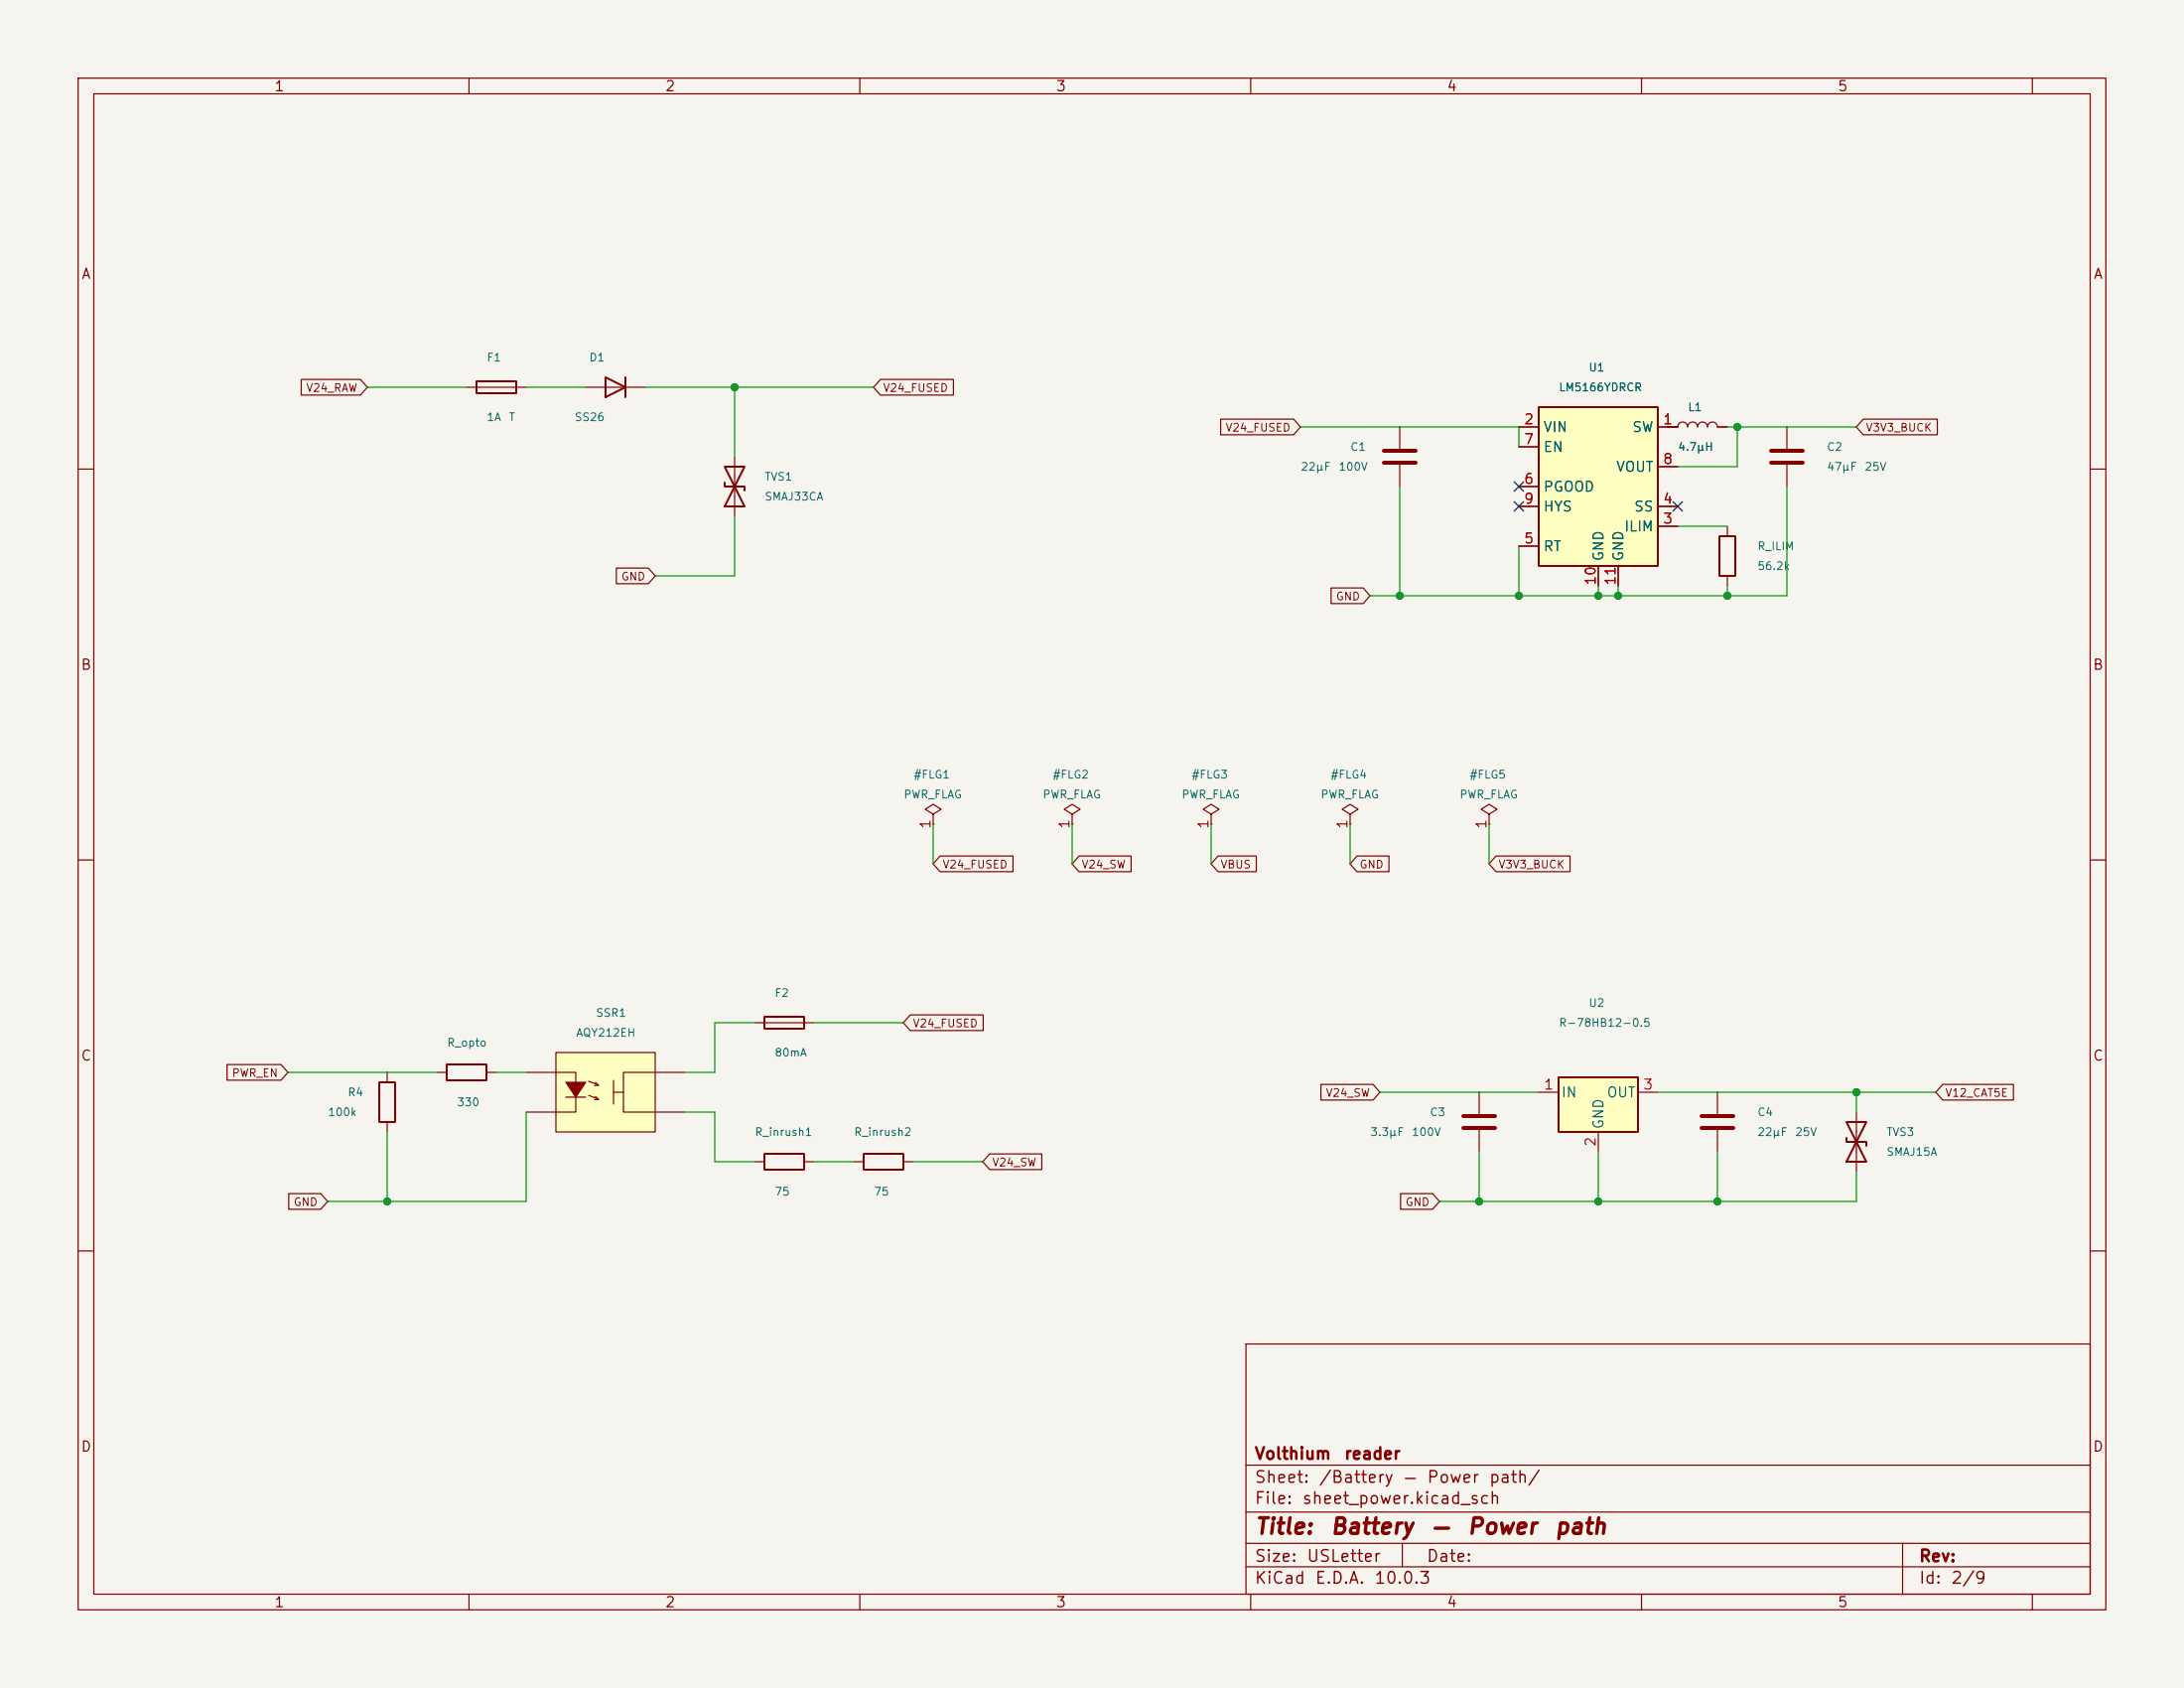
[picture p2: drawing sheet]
<svg xmlns="http://www.w3.org/2000/svg" width="279mm" height="216mm" viewBox="0 0 279 216" stroke-linecap="round" stroke-linejoin="round" font-family="sans-serif">
<path d="M0 0h279.4v215.9h-279.4z" fill="#f5f4ef" stroke="#f5f4ef" stroke-width=".13"/>
<g fill="none" stroke="#840000" stroke-width=".15">
<path d="M10 10h259.4v195.9h-259.4zM12 12h255.4v191.9h-255.4zM60 10v2M110 10v2M160 10v2M210 10v2M260 10v2M59.7 49.5h7.6M74.9 49.5h7.6M179.1 54.6v2.8M179.1 59.4v2.8M213.4 54.6h1.2a.64 .64 0 0 1 .7-.6 .64 .64 0 0 1 .6 .6 .64 .64 0 0 1 .6-.6 .64 .64 0 0 1 .7 .6 .64 .64 0 0 1 .6-.6 .64 .64 0 0 1 .6 .6 .64 .64 0 0 1 .7-.6 .64 .64 0 0 1 .6 .6h1.3"/>
<path d="M228.6 54.6v2.8M228.6 59.4v2.8M10 60h2M221 67.3v1.3M221 73.7v1.2M267.4 60h2M10 110h2M119.4 104.1l1-.6-1-.6-1 .6 1 .6v1.3M119.4 105.4h.1M137.2 104.1l1-.6-1-.6-1.1 .6 1.1 .6v1.3M137.2 105.4h.1M154.9 104.1l1.1-.6-1.1-.6-1 .6 1 .6v1.3"/>
<path d="M154.9 105.4h.1M172.7 104.1l1-.6-1-.6-1 .6 1 .6v1.3M172.7 105.4h.1M190.5 104.1l1-.6-1-.6-1 .6 1 .6v1.3M190.5 105.4h.1M267.4 110h2M189.2 139.7v2.8M189.2 144.5v2.8M10 160h2M159.4 171.9h108v32h-108zM267.4 160h2M159.4 197.4h108"/>
<path d="M159.4 193.4h108M159.4 187.4h108M179.4 197.4v3M243.4 197.4v6.5M60 203.9v2M110 203.9v2M159.4 200.4h108M160 203.9v2M210 203.9v2M260 203.9v2"/>
</g>
<path d="M61 48.8h5v1.5h-5zM77.5 48.3l2.5 1.2-2.5 1.3zM80 48.3v2.5M220 68.6h2v5.1h-2z" fill="none" stroke="#840000" stroke-width=".25"/>
<path d="M177 57.7h4.1M177 59.2h4.1M226.6 57.7h4M226.6 59.2h4M187.2 142.7h4.1M187.2 144.3h4.1" fill="none" stroke="#840000" stroke-width=".51"/>
<path d="M196.8 52.1h15.3v20.3h-15.3z" fill="#ffffc2"/>
<path d="M196.8 52.1h15.3v20.3h-15.3z" fill="none" stroke="#840000" stroke-width=".25"/>
<path d="M194.3 54.6h2.5M194.3 57.2h2.5M212.1 54.6h2.5M212.1 59.7h2.5M194.3 64.8h2.5M194.3 69.9h2.5M194.3 62.2h2.5M204.5 72.4v2.5M207 72.4v2.5M212.1 67.3h2.5M212.1 64.8h2.5" fill="none" stroke="#840000" stroke-width=".15"/>
<path d="M71.1 134.6h12.7v10.2h-12.7z" fill="#ffffc2"/>
<g fill="none" stroke="#840000" stroke-width=".15">
<path d="M94 58.4v7.6M55.9 137.2h1.2M62.2 137.2h1.3M67.3 137.2h6.4v1.2M71.1 134.6h12.7v10.2h-12.7zM75.3 138.3l1.3 .5M76.2 138.4l.4 .4h-.6M78.5 138.2v3M78.5 139.7h1.3M87.6 137.2h-7.8v5h7.8M72.4 140.3h2.5M73.7 140.3v1.9h-6.4"/>
<path d="M75.3 140.1l1.3 .5M76.2 140.3l.4 .3-.6 .1M237.5 142.2v7.7"/>
</g>
<path d="M72.4 138.4h2.5l-1.2 1.9z" fill="#840000" stroke="#840000" stroke-width=".15"/>
<path d="M92.7 59.7h2.5l-2.5 5.1h2.5zM92.7 61.7v.5h2.5v.5M57.1 136.1h5.1v2.1h-5.1zM236.2 143.5h2.6l-2.6 5.1h2.6zM236.2 145.5v.6h2.6v.5" fill="none" stroke="#840000" stroke-width=".25"/>
<path d="M199.4 137.8h10.1v7h-10.1z" fill="#ffffc2"/>
<path d="M48.5 138.4h2v5.1h-2zM97.8 130h5.1v1.6h-5.1zM199.4 137.8h10.1v7h-10.1zM97.8 147.6h5.1v2h-5.1zM110.5 147.6h5.1v2h-5.1z" fill="none" stroke="#840000" stroke-width=".25"/>
<g fill="none" stroke="#840000" stroke-width=".15">
<path d="M38.5 48.5h7.6l.9 1-.9 1h-7.6zM112.6 48.5h9.4v2h-9.4l-.8-1zM156.2 53.6h9.3l.9 1-.9 1h-9.3zM194.3 54.6h2.5M194.3 57.2h2.5M212.1 54.6h2.5M212.1 59.7h2.5M219.7 54.6h1.3M238.4 53.6h9.4v2h-9.4l-.9-1zM78.8 72.7h4.1l.9 1-.9 1h-4.1zM170.3 75.2h4.1l.9 1-.9 1h-4.1zM194.3 64.8h2.5"/>
<path d="M194.3 69.9h2.5M194.3 62.2h2.5M204.5 72.4v2.5M207 72.4v2.5M212.1 67.3h2.5M212.1 64.8h2.5M120.3 109.5h9.3v2h-9.3l-.9-1zM138 109.5h6.7v2h-6.7l-.8-1zM155.8 109.5h4.9v2h-4.9l-.9-1zM173.6 109.5h4.1v2h-4.1l-.9-1zM191.4 109.5h9.5v2h-9.5l-.9-1zM29 136.2h7l.8 1-.8 1h-7z"/>
<path d="M49.5 137.2v1.2M96.5 130.8h7.6M116.4 129.8h9.4v2h-9.4l-.8-1zM169 138.7h6.7l.8 1-.8 1h-6.7zM196.8 139.7h2.6M209.5 139.7h2.6M219.7 139.7v2.8M248.5 138.7h9.1v2h-9.1l-.9-1zM36.9 152.7h4.1l.9 1-.9 1h-4.1zM49.5 143.5v1.3M96.5 148.6h1.3M102.9 148.6h1.2"/>
<path d="M109.2 148.6h1.3M115.6 148.6h1.2M126.6 147.6h6.7v2h-6.7l-.9-1zM179.2 152.7h4.1l.8 1-.8 1h-4.1zM204.5 144.8v2.5M219.7 144.5v2.8"/>
</g>
<path d="M217.7 142.7h4M217.7 144.3h4" fill="none" stroke="#840000" stroke-width=".51"/>
<g fill="none" stroke="#009600" stroke-width=".15">
<path d="M47 49.5h12.7M67.3 49.5h7.6M82.5 49.5h29.3M94 49.5v8.9M166.4 54.6h27.9v2.6M213.4 54.6h1.2M221 54.6h16.5M222.2 54.6v5.1h-7.6M94 66v7.7h-10.2M179.1 62.2v14M194.3 69.9v6.3M204.5 74.9v1.3"/>
<path d="M207 74.9v1.3M214.6 67.3h6.4M221 74.9v1.3M228.6 62.2v14h-53.3M119.4 105.4v5.1M137.2 105.4v5.1M154.9 105.4v5.1M172.7 105.4v5.1M190.5 105.4v5.1M36.8 137.2h19.1M63.5 137.2h3.8M96.5 130.8h-5.1v6.4h-3.8"/>
<path d="M104.1 130.8h11.5M176.5 139.7h20.3M212.1 139.7h35.5M237.5 139.7v2.5M49.5 144.8v8.9M67.3 142.2v11.5h-25.4M87.6 142.2h3.8v6.4h5.1M104.1 148.6h5.1M116.8 148.6h8.9M189.2 147.3v6.4M204.5 147.3v6.4M219.7 147.3v6.4"/>
<path d="M237.5 149.9v3.8h-53.4"/>
</g>
<path d="M193.7 64.2l1.2 1.2M193.7 61.6l1.2 1.2M194.9 64.2l-1.2 1.2M194.9 61.6l-1.2 1.2M214 64.2l1.2 1.2M215.2 64.2l-1.2 1.2" fill="none" stroke="#000084" stroke-width=".15"/>
<g fill="#009600" stroke="#009600" stroke-width=".13">
<circle cx="94" cy="49.5" r=".46"/>
<circle cx="49.5" cy="153.7" r=".46"/>
<circle cx="219.7" cy="153.7" r=".46"/>
<circle cx="237.5" cy="139.7" r=".46"/>
<circle cx="204.5" cy="153.7" r=".46"/>
<circle cx="189.2" cy="153.7" r=".46"/>
<circle cx="221" cy="76.2" r=".46"/>
<circle cx="207" cy="76.2" r=".46"/>
<circle cx="194.3" cy="76.2" r=".46"/>
<circle cx="179.1" cy="76.2" r=".46"/>
<circle cx="222.2" cy="54.6" r=".46"/>
<circle cx="204.5" cy="76.2" r=".46"/>
</g>
<g font-size="2" fill="#840000">
<text x="160.4" y="196.7">Title:</text>
<text x="170.1" y="196.7">Battery</text>
<text x="183" y="196.7">—</text>
<text x="187.6" y="196.7">Power</text>
<text x="198.8" y="196.7">path</text>
</g>
<g font-size="1.5" fill="#840000">
<text x="160.4" y="190">Sheet:</text>
<text x="160.4" y="187">Volthium</text>
<text x="168.6" y="190">/Battery</text>
<text x="171.9" y="187">reader</text>
<text x="179.4" y="190">—</text>
<text x="182.4" y="190">Power</text>
<text x="190.4" y="190">path/</text>
<text x="160.4" y="192.7">File:</text>
<text x="166.5" y="192.7">sheet_power.kicad_sch</text>
<text x="160.4" y="202.9">KiCad</text>
<text x="160.4" y="200.1">Size:</text>
<text x="167.1" y="200.1">USLetter</text>
<text x="168.1" y="202.9">E.D.A.</text>
<text x="175.7" y="202.9">10.0.3</text>
<text x="182.4" y="200.1">Date:</text>
<text x="245.4" y="200.1">Rev:</text>
<text x="245.4" y="202.9">Id:</text>
<text x="249.5" y="202.9">2/9</text>
</g>
<g font-size="1.3" fill="#840000">
<text x="35" y="12">1</text>
<text x="85" y="12">2</text>
<text x="135" y="12">3</text>
<text x="185" y="12">4</text>
<text x="235" y="12">5</text>
<text x="10.3" y="36">A</text>
<text x="267.7" y="36">A</text>
<text x="10.3" y="86">B</text>
<text x="267.7" y="86">B</text>
<text x="10.3" y="136">C</text>
<text x="267.7" y="136">C</text>
<text x="10.3" y="186">D</text>
<text x="267.7" y="186">D</text>
<text x="35" y="205.9">1</text>
<text x="85" y="205.9">2</text>
<text x="135" y="205.9">3</text>
<text x="185" y="205.9">4</text>
<text x="235" y="205.9">5</text>
</g>
<g font-size="1.3" fill="#a90000">
<text x="194.9" y="54.6">2</text>
<text x="194.9" y="57.1">7</text>
<text x="212.7" y="54.6">1</text>
<text x="212.7" y="59.7">8</text>
<text x="194.9" y="62.2">6</text>
<text x="194.9" y="64.7">9</text>
<text x="212.7" y="64.7">4</text>
<text x="194.9" y="69.8">5</text>
<text x="212.7" y="67.3">3</text>
<text x="204.4" y="75" transform="rotate(-90 204.4 75)">10</text>
<text x="207" y="75" transform="rotate(-90 207 75)">11</text>
<text x="119.4" y="106.1" transform="rotate(-90 119.4 106.1)">1</text>
<text x="137.1" y="106.1" transform="rotate(-90 137.1 106.1)">1</text>
<text x="154.9" y="106.1" transform="rotate(-90 154.9 106.1)">1</text>
<text x="172.7" y="106.1" transform="rotate(-90 172.7 106.1)">1</text>
<text x="190.5" y="106.1" transform="rotate(-90 190.5 106.1)">1</text>
<text x="197.4" y="139.7">1</text>
<text x="210.1" y="139.7">3</text>
<text x="204.4" y="146.8" transform="rotate(-90 204.4 146.8)">2</text>
</g>
<g font-size="1.3" fill="#006464">
<text x="197.4" y="55.6">VIN</text>
<text x="197.4" y="58.1">EN</text>
<text x="208.7" y="55.6">SW</text>
<text x="197.4" y="63.2">PGOOD</text>
<text x="197.4" y="65.7">HYS</text>
<text x="206.7" y="60.7">VOUT</text>
<text x="209" y="65.7">SS</text>
<text x="197.4" y="70.8">RT</text>
<text x="205.4" y="71.9" transform="rotate(-90 205.4 71.9)">GND</text>
<text x="207.7" y="68.3">ILIM</text>
<text x="208" y="71.9" transform="rotate(-90 208 71.9)">GND</text>
<text x="199.6" y="140.7">IN</text>
<text x="205.5" y="140.7">OUT</text>
<text x="205.4" y="144.5" transform="rotate(-90 205.4 144.5)">GND</text>
</g>
<g font-size="1" fill="#006464">
<text x="62.2" y="46.5">F1</text>
<text x="75.3" y="46.5">D1</text>
<text x="203.2" y="47.8">U1</text>
<text x="199.3" y="50.3">LM5166YDRCR</text>
<text x="215.9" y="52.8">L1</text>
<text x="62.2" y="54.1">1A</text>
<text x="65" y="54.1">T</text>
<text x="73.4" y="54.1">SS26</text>
<text x="172.7" y="57.9">C1</text>
<text x="214.6" y="57.9">4.7µH</text>
<text x="233.6" y="57.9">C2</text>
<text x="97.7" y="61.7">TVS1</text>
<text x="97.7" y="64.3">SMAJ33CA</text>
<text x="166.3" y="60.5">22µF</text>
<text x="171.2" y="60.5">100V</text>
<text x="233.6" y="60.5">47µF</text>
<text x="238.5" y="60.5">25V</text>
<text x="224.7" y="70.6">R_ILIM</text>
<text x="224.7" y="73.2">56.2k</text>
<text x="116.8" y="99.8">#FLG1</text>
<text x="134.6" y="99.8">#FLG2</text>
<text x="152.4" y="99.8">#FLG3</text>
<text x="170.1" y="99.8">#FLG4</text>
<text x="187.9" y="99.8">#FLG5</text>
<text x="115.5" y="102.4">PWR_FLAG</text>
<text x="133.3" y="102.4">PWR_FLAG</text>
<text x="151.1" y="102.4">PWR_FLAG</text>
<text x="168.9" y="102.4">PWR_FLAG</text>
<text x="186.6" y="102.4">PWR_FLAG</text>
<text x="76.2" y="130.3">SSR1</text>
<text x="99" y="127.8">F2</text>
<text x="199.3" y="131.6">R-78HB12-0.5</text>
<text x="203.2" y="129">U2</text>
<text x="57.1" y="134.1">R_opto</text>
<text x="73.6" y="132.8">AQY212EH</text>
<text x="99" y="135.4">80mA</text>
<text x="41.9" y="143">100k</text>
<text x="44.4" y="140.5">R4</text>
<text x="58.4" y="141.7">330</text>
<text x="182.8" y="143">C3</text>
<text x="224.7" y="143">C4</text>
<text x="96.5" y="145.5">R_inrush1</text>
<text x="109.2" y="145.5">R_inrush2</text>
<text x="175.2" y="145.5">3.3µF</text>
<text x="180.5" y="145.5">100V</text>
<text x="224.7" y="145.5">22µF</text>
<text x="229.6" y="145.5">25V</text>
<text x="241.3" y="145.5">TVS3</text>
<text x="241.3" y="148.1">SMAJ15A</text>
<text x="99" y="153.2">75</text>
<text x="111.7" y="153.2">75</text>
</g>
<g font-size="1" fill="#840000">
<text x="39.1" y="50.4">V24_RAW</text>
<text x="112.9" y="50.4">V24_FUSED</text>
<text x="156.7" y="55.4">V24_FUSED</text>
<text x="238.6" y="55.4">V3V3_BUCK</text>
<text x="79.4" y="74.5">GND</text>
<text x="170.8" y="77">GND</text>
<text x="120.5" y="111.3">V24_FUSED</text>
<text x="138.3" y="111.3">V24_SW</text>
<text x="156.1" y="111.3">VBUS</text>
<text x="173.8" y="111.3">GND</text>
<text x="191.6" y="111.3">V3V3_BUCK</text>
<text x="116.7" y="131.6">V24_FUSED</text>
<text x="29.6" y="138">PWR_EN</text>
<text x="169.5" y="140.5">V24_SW</text>
<text x="248.8" y="140.5">V12_CAT5E</text>
<text x="126.9" y="149.4">V24_SW</text>
<text x="37.5" y="154.5">GND</text>
<text x="179.7" y="154.5">GND</text>
</g>
</svg>
